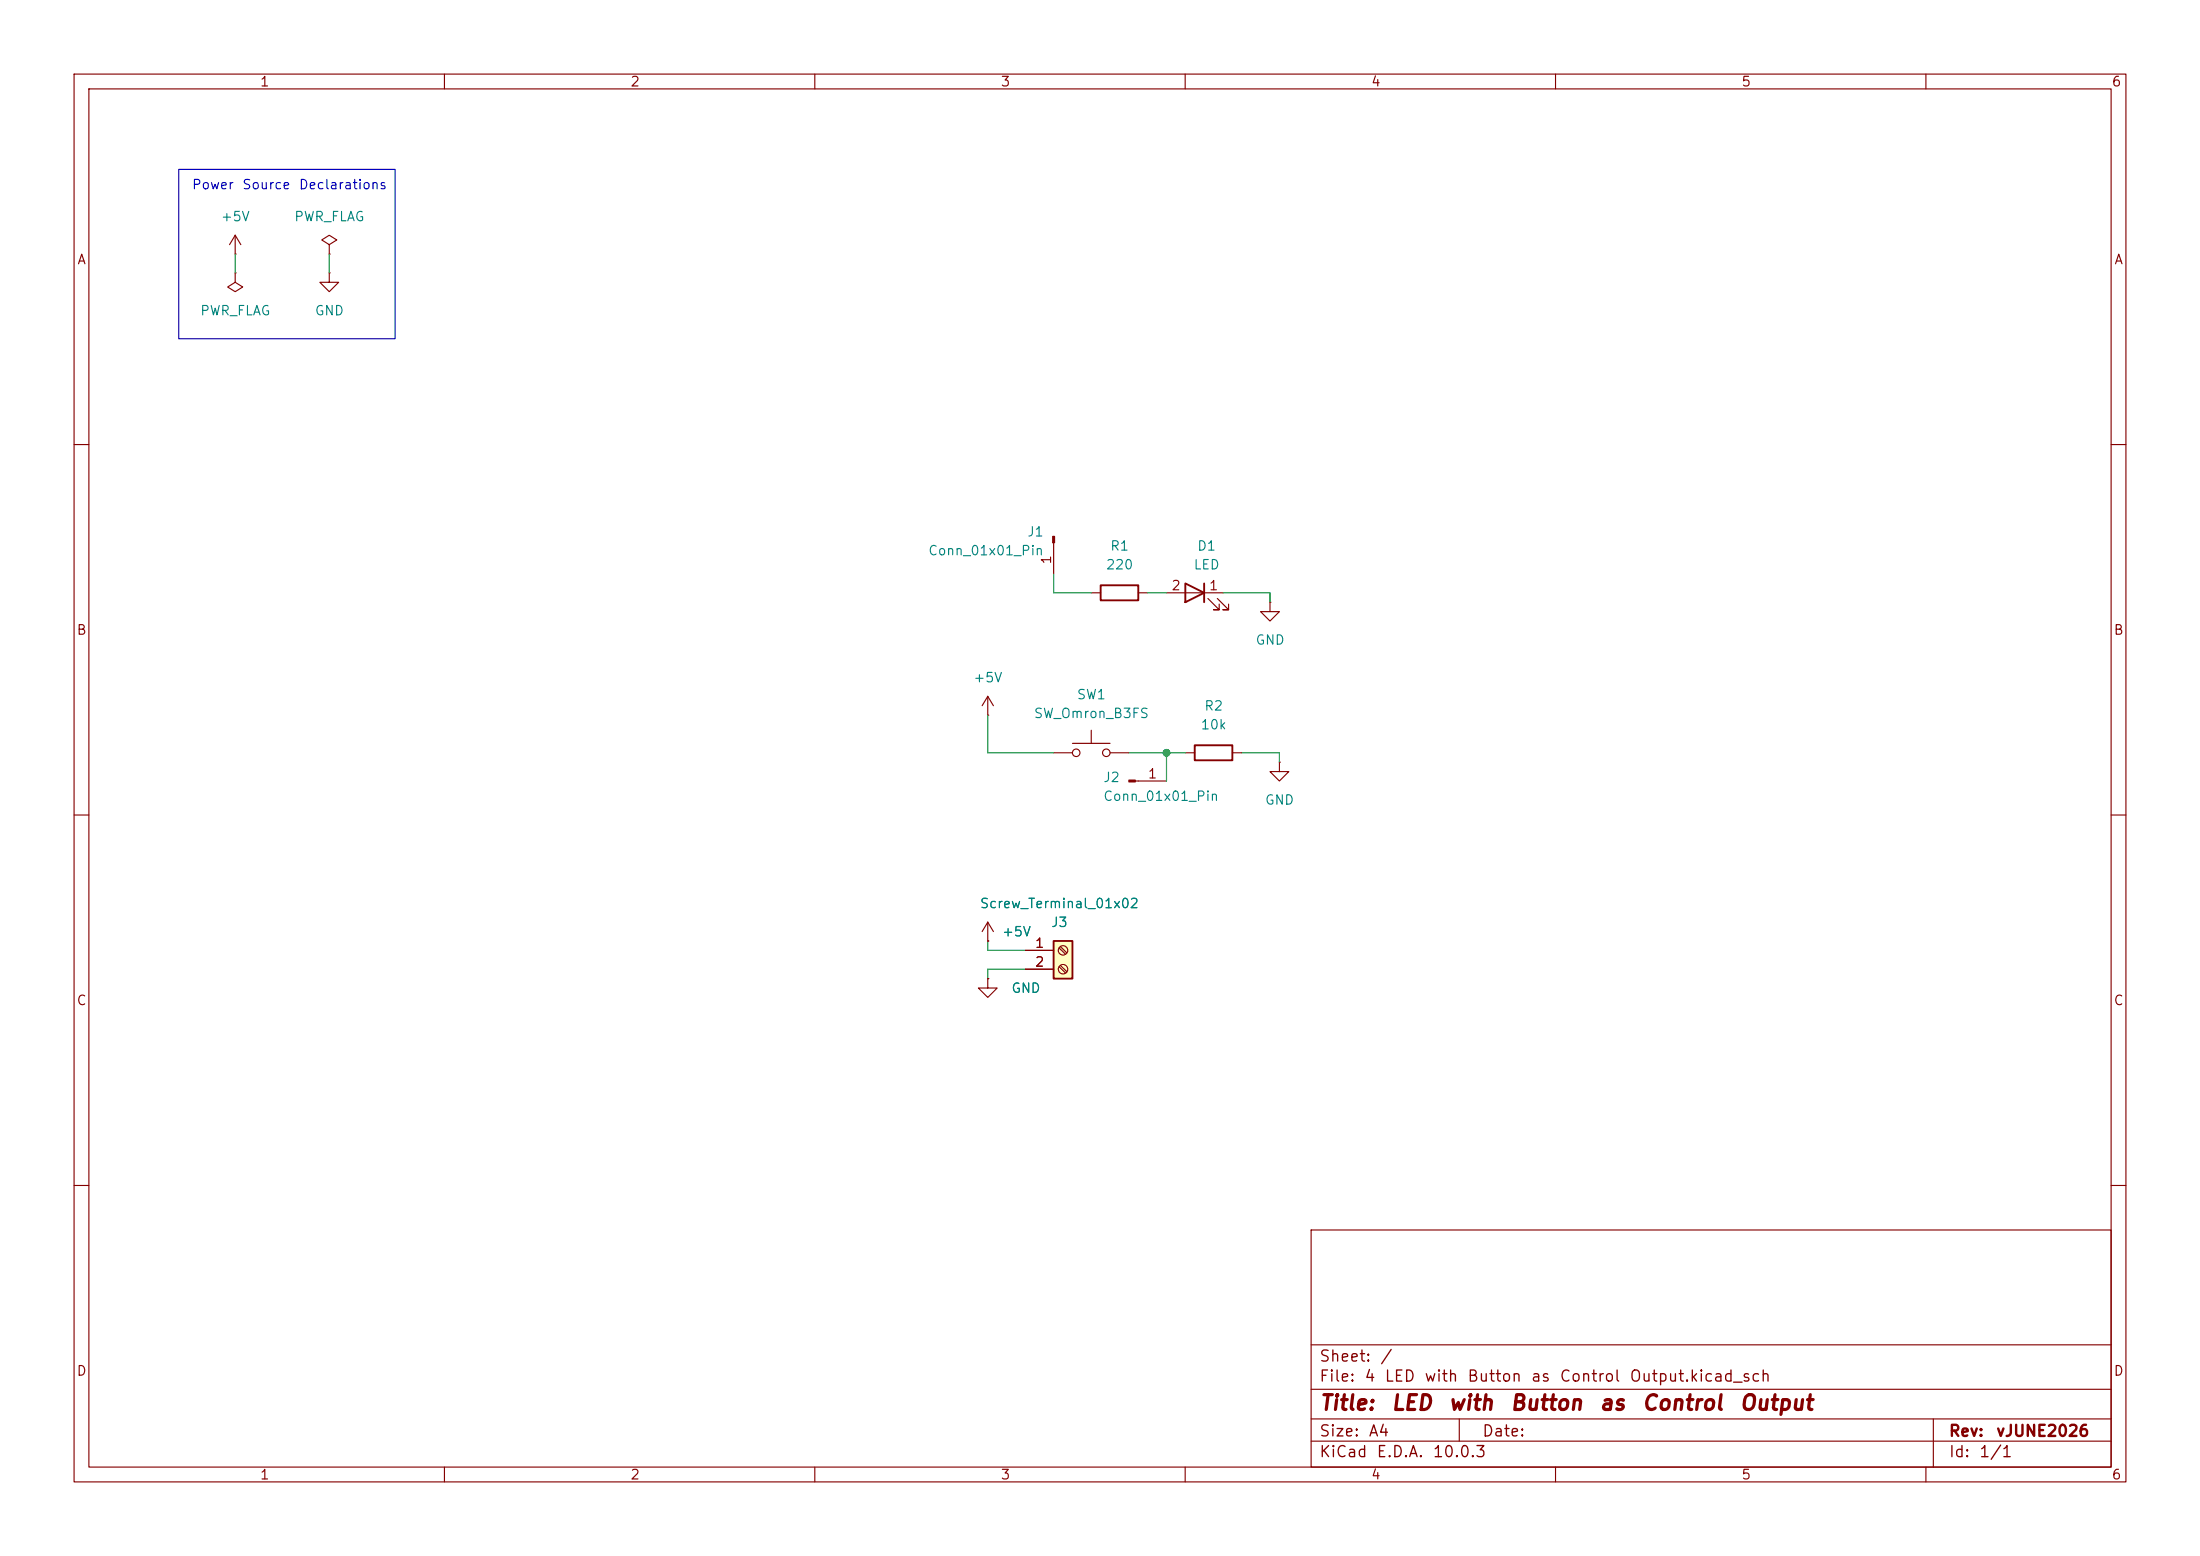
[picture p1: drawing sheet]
(kicad_sch
 (version 20260306)
 (generator "eeschema")
 (generator_version "10.0")
 (paper "A4")
 (title_block
  (title "LED with Button as Control Output")
  (rev "vJUNE2026"))
 (lib_symbols
  (symbol "Connector:Conn_01x01_Pin"
   (pin_names
    (offset 1.016) (hide yes)) (exclude_from_sim no) (in_bom yes) (on_board yes)
   (in_pos_files yes)
   (duplicate_pin_numbers_are_jumpers no)
   (property "Reference" "J" (at 0 2.54 0) (show_name no) (do_not_autoplace no) (effects (font (size 1.27 1.27))))
   (property "Value" "Conn_01x01_Pin" (at 0 -2.54 0) (show_name no) (do_not_autoplace no) (effects (font (size 1.27 1.27))))
   (property "Footprint" "" (at 0 0 0) (show_name no) (do_not_autoplace no) (hide yes) (effects (font (size 1.27 1.27))))
   (property "Datasheet" "" (at 0 0 0) (show_name no) (do_not_autoplace no) (hide yes) (effects (font (size 1.27 1.27))))
   (property "Description" "Generic connector, single row, 01x01, script generated" (at 0 0 0) (show_name no) (do_not_autoplace no) (hide yes) (effects (font (size 1.27 1.27))))
   (property "ki_locked" "" (at 0 0 0) (show_name no) (do_not_autoplace no) (effects (font (size 1.27 1.27))))
   (symbol "Conn_01x01_Pin_1_1"
    (rectangle (start 0.8636 0.127) (end 0 -0.127) (stroke (width 0.1524) (type default)) (fill (type outline)))
    (polyline (pts (xy 1.27 0) (xy 0.8636 0)) (stroke (width 0.1524) (type default)) (fill (type none)))
    (pin passive line (at 5.08 0 180) (length 3.81) (name "Pin_1" (effects (font (size 1.27 1.27)))) (number "1" (effects (font (size 1.27 1.27))))))
   (embedded_fonts no))
  (symbol "Connector:Screw_Terminal_01x02"
   (pin_names
    (offset 1.016) (hide yes)) (exclude_from_sim no) (in_bom yes) (on_board yes)
   (in_pos_files yes)
   (duplicate_pin_numbers_are_jumpers no)
   (property "Reference" "J" (at 0 2.54 0) (show_name no) (do_not_autoplace no) (effects (font (size 1.27 1.27))))
   (property "Value" "Screw_Terminal_01x02" (at 0 -5.08 0) (show_name no) (do_not_autoplace no) (effects (font (size 1.27 1.27))))
   (property "Footprint" "" (at 0 0 0) (show_name no) (do_not_autoplace no) (hide yes) (effects (font (size 1.27 1.27))))
   (property "Datasheet" "" (at 0 0 0) (show_name no) (do_not_autoplace no) (hide yes) (effects (font (size 1.27 1.27))))
   (property "Description" "Generic screw terminal, single row, 01x02, script generated (kicad-library-utils/schlib/autogen/connector/)" (at 0 0 0) (show_name no) (do_not_autoplace no) (hide yes) (effects (font (size 1.27 1.27))))
   (symbol "Screw_Terminal_01x02_1_1"
    (rectangle (start -1.27 1.27) (end 1.27 -3.81) (stroke (width 0.254) (type default)) (fill (type background)))
    (polyline (pts (xy -0.5334 0.3302) (xy 0.3302 -0.508)) (stroke (width 0.1524) (type default)) (fill (type none)))
    (polyline (pts (xy -0.5334 -2.2098) (xy 0.3302 -3.048)) (stroke (width 0.1524) (type default)) (fill (type none)))
    (polyline (pts (xy -0.3556 0.508) (xy 0.508 -0.3302)) (stroke (width 0.1524) (type default)) (fill (type none)))
    (polyline (pts (xy -0.3556 -2.032) (xy 0.508 -2.8702)) (stroke (width 0.1524) (type default)) (fill (type none)))
    (circle (center 0 0) (radius 0.635) (stroke (width 0.1524) (type default)) (fill (type none)))
    (circle (center 0 -2.54) (radius 0.635) (stroke (width 0.1524) (type default)) (fill (type none)))
    (pin passive line (at -5.08 0 0) (length 3.81) (name "Pin_1" (effects (font (size 1.27 1.27)))) (number "1" (effects (font (size 1.27 1.27)))))
    (pin passive line (at -5.08 -2.54 0) (length 3.81) (name "Pin_2" (effects (font (size 1.27 1.27)))) (number "2" (effects (font (size 1.27 1.27))))))
   (embedded_fonts no))
  (symbol "Device:LED"
   (pin_names
    (offset 1.016) (hide yes)) (exclude_from_sim no) (in_bom yes) (on_board yes)
   (in_pos_files yes)
   (duplicate_pin_numbers_are_jumpers no)
   (property "Reference" "D" (at 0 2.54 0) (show_name no) (do_not_autoplace no) (effects (font (size 1.27 1.27))))
   (property "Value" "LED" (at 0 -2.54 0) (show_name no) (do_not_autoplace no) (effects (font (size 1.27 1.27))))
   (property "Footprint" "" (at 0 0 0) (show_name no) (do_not_autoplace no) (hide yes) (effects (font (size 1.27 1.27))))
   (property "Datasheet" "" (at 0 0 0) (show_name no) (do_not_autoplace no) (hide yes) (effects (font (size 1.27 1.27))))
   (property "Description" "Light emitting diode" (at 0 0 0) (show_name no) (do_not_autoplace no) (hide yes) (effects (font (size 1.27 1.27))))
   (property "Sim.Pins" "1=K 2=A" (at 0 0 0) (show_name no) (do_not_autoplace no) (hide yes) (effects (font (size 1.27 1.27))))
   (symbol "LED_0_1"
    (polyline (pts (xy -3.048 -0.762) (xy -4.572 -2.286) (xy -3.81 -2.286) (xy -4.572 -2.286) (xy -4.572 -1.524)) (stroke (width 0) (type default)) (fill (type none)))
    (polyline (pts (xy -1.778 -0.762) (xy -3.302 -2.286) (xy -2.54 -2.286) (xy -3.302 -2.286) (xy -3.302 -1.524)) (stroke (width 0) (type default)) (fill (type none)))
    (polyline (pts (xy -1.27 0) (xy 1.27 0)) (stroke (width 0) (type default)) (fill (type none)))
    (polyline (pts (xy -1.27 -1.27) (xy -1.27 1.27)) (stroke (width 0.254) (type default)) (fill (type none)))
    (polyline (pts (xy 1.27 -1.27) (xy 1.27 1.27) (xy -1.27 0) (xy 1.27 -1.27)) (stroke (width 0.254) (type default)) (fill (type none))))
   (symbol "LED_1_1"
    (pin passive line (at -3.81 0 0) (length 2.54) (name "K" (effects (font (size 1.27 1.27)))) (number "1" (effects (font (size 1.27 1.27)))))
    (pin passive line (at 3.81 0 180) (length 2.54) (name "A" (effects (font (size 1.27 1.27)))) (number "2" (effects (font (size 1.27 1.27))))))
   (embedded_fonts no))
  (symbol "Device:R"
   (pin_numbers (hide yes))
   (pin_names
    (offset 0)) (exclude_from_sim no) (in_bom yes) (on_board yes)
   (in_pos_files yes)
   (duplicate_pin_numbers_are_jumpers no)
   (property "Reference" "R" (at 2.032 0 90) (show_name no) (do_not_autoplace no) (effects (font (size 1.27 1.27))))
   (property "Value" "R" (at 0 0 90) (show_name no) (do_not_autoplace no) (effects (font (size 1.27 1.27))))
   (property "Footprint" "" (at -1.778 0 90) (show_name no) (do_not_autoplace no) (hide yes) (effects (font (size 1.27 1.27))))
   (property "Datasheet" "" (at 0 0 0) (show_name no) (do_not_autoplace no) (hide yes) (effects (font (size 1.27 1.27))))
   (property "Description" "Resistor" (at 0 0 0) (show_name no) (do_not_autoplace no) (hide yes) (effects (font (size 1.27 1.27))))
   (symbol "R_0_1"
    (rectangle (start -1.016 -2.54) (end 1.016 2.54) (stroke (width 0.254) (type default)) (fill (type none))))
   (symbol "R_1_1"
    (pin passive line (at 0 3.81 270) (length 1.27) (name "" (effects (font (size 1.27 1.27)))) (number "1" (effects (font (size 1.27 1.27)))))
    (pin passive line (at 0 -3.81 90) (length 1.27) (name "" (effects (font (size 1.27 1.27)))) (number "2" (effects (font (size 1.27 1.27))))))
   (embedded_fonts no))
  (symbol "Switch:SW_Omron_B3FS"
   (pin_numbers (hide yes))
   (pin_names
    (offset 1.016) (hide yes)) (exclude_from_sim no) (in_bom yes) (on_board yes)
   (in_pos_files yes)
   (duplicate_pin_numbers_are_jumpers no)
   (property "Reference" "SW" (at 1.27 2.54 0) (show_name no) (do_not_autoplace no) (effects (font (size 1.27 1.27)) (justify left)))
   (property "Value" "SW_Omron_B3FS" (at 0 -1.524 0) (show_name no) (do_not_autoplace no) (effects (font (size 1.27 1.27))))
   (property "Footprint" "" (at 0 5.08 0) (show_name no) (do_not_autoplace no) (hide yes) (effects (font (size 1.27 1.27))))
   (property "Datasheet" "https://omronfs.omron.com/en_US/ecb/products/pdf/en-b3fs.pdf" (at 0 5.08 0) (show_name no) (do_not_autoplace no) (hide yes) (effects (font (size 1.27 1.27))))
   (property "Description" "Omron B3FS 6x6mm single pole normally-open tactile switch" (at 0 0 0) (show_name no) (do_not_autoplace no) (hide yes) (effects (font (size 1.27 1.27))))
   (symbol "SW_Omron_B3FS_0_1"
    (circle (center -2.032 0) (radius 0.508) (stroke (width 0) (type default)) (fill (type none)))
    (polyline (pts (xy 0 1.27) (xy 0 3.048)) (stroke (width 0) (type default)) (fill (type none)))
    (circle (center 2.032 0) (radius 0.508) (stroke (width 0) (type default)) (fill (type none)))
    (polyline (pts (xy 2.54 1.27) (xy -2.54 1.27)) (stroke (width 0) (type default)) (fill (type none)))
    (pin passive line (at -5.08 0 0) (length 2.54) (name "1" (effects (font (size 1.27 1.27)))) (number "1" (effects (font (size 1.27 1.27)))))
    (pin passive line (at 5.08 0 180) (length 2.54) (name "2" (effects (font (size 1.27 1.27)))) (number "2" (effects (font (size 1.27 1.27))))))
   (embedded_fonts no))
  (symbol "power:+5V"
   (power global)
   (pin_numbers (hide yes))
   (pin_names
    (offset 0) (hide yes)) (exclude_from_sim no) (in_bom yes) (on_board yes)
   (in_pos_files yes)
   (duplicate_pin_numbers_are_jumpers no)
   (property "Reference" "#PWR" (at 0 -3.81 0) (show_name no) (do_not_autoplace no) (hide yes) (effects (font (size 1.27 1.27))))
   (property "Value" "+5V" (at 0 3.556 0) (show_name no) (do_not_autoplace no) (effects (font (size 1.27 1.27))))
   (property "Footprint" "" (at 0 0 0) (show_name no) (do_not_autoplace no) (hide yes) (effects (font (size 1.27 1.27))))
   (property "Datasheet" "" (at 0 0 0) (show_name no) (do_not_autoplace no) (hide yes) (effects (font (size 1.27 1.27))))
   (property "Description" "Power symbol creates a global label with name \"+5V\"" (at 0 0 0) (show_name no) (do_not_autoplace no) (hide yes) (effects (font (size 1.27 1.27))))
   (symbol "+5V_0_1"
    (polyline (pts (xy -0.762 1.27) (xy 0 2.54)) (stroke (width 0) (type default)) (fill (type none)))
    (polyline (pts (xy 0 2.54) (xy 0.762 1.27)) (stroke (width 0) (type default)) (fill (type none)))
    (polyline (pts (xy 0 0) (xy 0 2.54)) (stroke (width 0) (type default)) (fill (type none))))
   (symbol "+5V_1_1"
    (pin power_in line (at 0 0 90) (length 0) (name "" (effects (font (size 1.27 1.27)))) (number "1" (effects (font (size 1.27 1.27))))))
   (embedded_fonts no))
  (symbol "power:GND"
   (power global)
   (pin_numbers (hide yes))
   (pin_names
    (offset 0) (hide yes)) (exclude_from_sim no) (in_bom yes) (on_board yes)
   (in_pos_files yes)
   (duplicate_pin_numbers_are_jumpers no)
   (property "Reference" "#PWR" (at 0 -6.35 0) (show_name no) (do_not_autoplace no) (hide yes) (effects (font (size 1.27 1.27))))
   (property "Value" "GND" (at 0 -3.81 0) (show_name no) (do_not_autoplace no) (effects (font (size 1.27 1.27))))
   (property "Footprint" "" (at 0 0 0) (show_name no) (do_not_autoplace no) (hide yes) (effects (font (size 1.27 1.27))))
   (property "Datasheet" "" (at 0 0 0) (show_name no) (do_not_autoplace no) (hide yes) (effects (font (size 1.27 1.27))))
   (property "Description" "Power symbol creates a global label with name \"GND\" , ground" (at 0 0 0) (show_name no) (do_not_autoplace no) (hide yes) (effects (font (size 1.27 1.27))))
   (symbol "GND_0_1"
    (polyline (pts (xy 0 0) (xy 0 -1.27) (xy 1.27 -1.27) (xy 0 -2.54) (xy -1.27 -1.27) (xy 0 -1.27)) (stroke (width 0) (type default)) (fill (type none))))
   (symbol "GND_1_1"
    (pin power_in line (at 0 0 270) (length 0) (name "" (effects (font (size 1.27 1.27)))) (number "1" (effects (font (size 1.27 1.27))))))
   (embedded_fonts no))
  (symbol "power:PWR_FLAG"
   (power global)
   (pin_numbers (hide yes))
   (pin_names
    (offset 0) (hide yes)) (exclude_from_sim no) (in_bom yes) (on_board yes)
   (in_pos_files yes)
   (duplicate_pin_numbers_are_jumpers no)
   (property "Reference" "#FLG" (at 0 1.905 0) (show_name no) (do_not_autoplace no) (hide yes) (effects (font (size 1.27 1.27))))
   (property "Value" "PWR_FLAG" (at 0 3.81 0) (show_name no) (do_not_autoplace no) (effects (font (size 1.27 1.27))))
   (property "Footprint" "" (at 0 0 0) (show_name no) (do_not_autoplace no) (hide yes) (effects (font (size 1.27 1.27))))
   (property "Datasheet" "" (at 0 0 0) (show_name no) (do_not_autoplace no) (hide yes) (effects (font (size 1.27 1.27))))
   (property "Description" "Special symbol for telling ERC where power comes from" (at 0 0 0) (show_name no) (do_not_autoplace no) (hide yes) (effects (font (size 1.27 1.27))))
   (symbol "PWR_FLAG_0_0"
    (pin power_out line (at 0 0 90) (length 0) (name "" (effects (font (size 1.27 1.27)))) (number "1" (effects (font (size 1.27 1.27))))))
   (symbol "PWR_FLAG_0_1"
    (polyline (pts (xy 0 0) (xy 0 1.27) (xy -1.016 1.905) (xy 0 2.54) (xy 1.016 1.905) (xy 0 1.27)) (stroke (width 0) (type default)) (fill (type none))))
   (embedded_fonts no)))
 (rectangle
  (start 24.13 22.86)
  (end 53.34 45.72)
  (stroke (width 0) (type default))
  (fill (type none)))
 (text "Power Source Declarations"
  (exclude_from_sim no)
  (at 38.862 25.146 0)
  (effects (font (size 1.27 1.27))))
 (junction
  (at 157.48 101.6)
  (diameter 0)
  (color 0 0 0 0))
 (wire
  (pts (xy 157.48 101.6) (xy 160.02 101.6))
  (stroke (width 0) (type default)))
 (wire
  (pts (xy 44.45 34.29) (xy 44.45 36.83))
  (stroke (width 0) (type default)))
 (wire
  (pts (xy 133.35 130.81) (xy 133.35 132.08))
  (stroke (width 0) (type default)))
 (wire
  (pts (xy 157.48 105.41) (xy 157.48 101.6))
  (stroke (width 0) (type default)))
 (wire
  (pts (xy 154.94 80.01) (xy 157.48 80.01))
  (stroke (width 0) (type default)))
 (wire
  (pts (xy 167.64 101.6) (xy 172.72 101.6))
  (stroke (width 0) (type default)))
 (wire
  (pts (xy 172.72 101.6) (xy 172.72 102.87))
  (stroke (width 0) (type default)))
 (wire
  (pts (xy 165.1 80.01) (xy 171.45 80.01))
  (stroke (width 0) (type default)))
 (wire
  (pts (xy 142.24 77.47) (xy 142.24 80.01))
  (stroke (width 0) (type default)))
 (wire
  (pts (xy 133.35 96.52) (xy 133.35 101.6))
  (stroke (width 0) (type default)))
 (wire
  (pts (xy 171.45 80.01) (xy 171.45 81.28))
  (stroke (width 0) (type default)))
 (wire
  (pts (xy 133.35 101.6) (xy 142.24 101.6))
  (stroke (width 0) (type default)))
 (wire
  (pts (xy 31.75 34.29) (xy 31.75 36.83))
  (stroke (width 0) (type default)))
 (wire
  (pts (xy 138.43 128.27) (xy 133.35 128.27))
  (stroke (width 0) (type default)))
 (wire
  (pts (xy 138.43 130.81) (xy 133.35 130.81))
  (stroke (width 0) (type default)))
 (wire
  (pts (xy 133.35 128.27) (xy 133.35 127))
  (stroke (width 0) (type default)))
 (wire
  (pts (xy 152.4 101.6) (xy 157.48 101.6))
  (stroke (width 0) (type default)))
 (wire
  (pts (xy 142.24 80.01) (xy 147.32 80.01))
  (stroke (width 0) (type default)))
 (symbol
  (lib_id "Device:LED")
  (at 161.29 80.01 0)
  (mirror y)
  (unit 1)
  (body_style 1)
  (exclude_from_sim no)
  (in_bom yes)
  (on_board yes)
  (in_pos_files yes)
  (dnp no)
  (property "Reference" "D1" (at 162.8775 73.66 0) (show_name no) (do_not_autoplace no) (effects (font (size 1.27 1.27))))
  (property "Value" "LED" (at 162.8775 76.2 0) (show_name no) (do_not_autoplace no) (effects (font (size 1.27 1.27))))
  (property "Footprint" "LED_THT:LED_D5.0mm" (at 161.29 80.01 0) (hide yes) (show_name no) (do_not_autoplace no) (effects (font (size 1.27 1.27))))
  (property "Datasheet" "" (at 161.29 80.01 0) (hide yes) (show_name no) (do_not_autoplace no) (effects (font (size 1.27 1.27))))
  (property "Description" "Light emitting diode" (at 161.29 80.01 0) (hide yes) (show_name no) (do_not_autoplace no) (effects (font (size 1.27 1.27))))
  (property "Sim.Pins" "1=K 2=A" (at 161.29 80.01 0) (hide yes) (show_name no) (do_not_autoplace no) (effects (font (size 1.27 1.27))))
  (property "Parts" "5mm LED" (at 161.29 80.01 0) (hide yes) (show_name no) (do_not_autoplace no) (effects (font (size 1.27 1.27))))
  (pin "2")
  (pin "1"))
 (symbol
  (lib_id "Switch:SW_Omron_B3FS")
  (at 147.32 101.6 0)
  (unit 1)
  (body_style 1)
  (exclude_from_sim no)
  (in_bom yes)
  (on_board yes)
  (in_pos_files yes)
  (dnp no)
  (property "Reference" "SW1" (at 147.32 93.726 0) (show_name no) (do_not_autoplace no) (effects (font (size 1.27 1.27))))
  (property "Value" "SW_Omron_B3FS" (at 147.32 96.266 0) (show_name no) (do_not_autoplace no) (effects (font (size 1.27 1.27))))
  (property "Footprint" "Button_Switch_THT:SW_PUSH_6mm" (at 147.32 96.52 0) (hide yes) (show_name no) (do_not_autoplace no) (effects (font (size 1.27 1.27))))
  (property "Datasheet" "https://omronfs.omron.com/en_US/ecb/products/pdf/en-b3fs.pdf" (at 147.32 96.52 0) (hide yes) (show_name no) (do_not_autoplace no) (effects (font (size 1.27 1.27))))
  (property "Description" "Omron B3FS 6x6mm single pole normally-open tactile switch" (at 147.32 101.6 0) (hide yes) (show_name no) (do_not_autoplace no) (effects (font (size 1.27 1.27))))
  (property "Parts" "6x6x5mm tactile switch" (at 147.32 101.6 0) (hide yes) (show_name no) (do_not_autoplace no) (effects (font (size 1.27 1.27))))
  (pin "1")
  (pin "2"))
 (symbol
  (lib_id "power:+5V")
  (at 133.35 96.52 0)
  (unit 1)
  (body_style 1)
  (exclude_from_sim no)
  (in_bom yes)
  (on_board yes)
  (in_pos_files yes)
  (dnp no)
  (fields_autoplaced yes)
  (property "Reference" "#PWR02" (at 133.35 100.33 0) (hide yes) (show_name no) (do_not_autoplace no) (effects (font (size 1.27 1.27))))
  (property "Value" "+5V" (at 133.35 91.44 0) (show_name no) (do_not_autoplace no) (effects (font (size 1.27 1.27))))
  (property "Footprint" "" (at 133.35 96.52 0) (hide yes) (show_name no) (do_not_autoplace no) (effects (font (size 1.27 1.27))))
  (property "Datasheet" "" (at 133.35 96.52 0) (hide yes) (show_name no) (do_not_autoplace no) (effects (font (size 1.27 1.27))))
  (property "Description" "Power symbol creates a global label with name \"+5V\"" (at 133.35 96.52 0) (hide yes) (show_name no) (do_not_autoplace no) (effects (font (size 1.27 1.27))))
  (pin "1"))
 (symbol
  (lib_id "Connector:Conn_01x01_Pin")
  (at 142.24 72.39 90)
  (mirror x)
  (unit 1)
  (body_style 1)
  (exclude_from_sim no)
  (in_bom yes)
  (on_board yes)
  (in_pos_files yes)
  (dnp no)
  (property "Reference" "J1" (at 140.97 71.7549 90) (show_name no) (do_not_autoplace no) (effects (font (size 1.27 1.27)) (justify left)))
  (property "Value" "Conn_01x01_Pin" (at 140.97 74.2949 90) (show_name no) (do_not_autoplace no) (effects (font (size 1.27 1.27)) (justify left)))
  (property "Footprint" "Connector_PinHeader_2.54mm:PinHeader_1x01_P2.54mm_Vertical" (at 142.24 72.39 0) (hide yes) (show_name no) (do_not_autoplace no) (effects (font (size 1.27 1.27))))
  (property "Datasheet" "" (at 142.24 72.39 0) (hide yes) (show_name no) (do_not_autoplace no) (effects (font (size 1.27 1.27))))
  (property "Description" "Generic connector, single row, 01x01, script generated" (at 142.24 72.39 0) (hide yes) (show_name no) (do_not_autoplace no) (effects (font (size 1.27 1.27))))
  (property "Parts" "2.54mm pin header" (at 142.24 72.39 90) (hide yes) (show_name no) (do_not_autoplace no) (effects (font (size 1.27 1.27))))
  (pin "1"))
 (symbol
  (lib_id "power:+5V")
  (at 133.35 127 0)
  (unit 1)
  (body_style 1)
  (exclude_from_sim no)
  (in_bom yes)
  (on_board yes)
  (in_pos_files yes)
  (dnp no)
  (fields_autoplaced yes)
  (property "Reference" "#PWR07" (at 133.35 130.81 0) (hide yes) (show_name no) (do_not_autoplace no) (effects (font (size 1.27 1.27))))
  (property "Value" "+5V" (at 135.1668 125.7299 0) (show_name no) (do_not_autoplace no) (effects (font (size 1.27 1.27)) (justify left)))
  (property "Footprint" "" (at 133.35 127 0) (hide yes) (show_name no) (do_not_autoplace no) (effects (font (size 1.27 1.27))))
  (property "Datasheet" "" (at 133.35 127 0) (hide yes) (show_name no) (do_not_autoplace no) (effects (font (size 1.27 1.27))))
  (property "Description" "Power symbol creates a global label with name \"+5V\"" (at 133.35 127 0) (hide yes) (show_name no) (do_not_autoplace no) (effects (font (size 1.27 1.27))))
  (pin "1"))
 (symbol
  (lib_id "power:GND")
  (at 44.45 36.83 0)
  (unit 1)
  (body_style 1)
  (exclude_from_sim no)
  (in_bom yes)
  (on_board yes)
  (in_pos_files yes)
  (dnp no)
  (fields_autoplaced yes)
  (property "Reference" "#PWR06" (at 44.45 43.18 0) (hide yes) (show_name no) (do_not_autoplace no) (effects (font (size 1.27 1.27))))
  (property "Value" "GND" (at 44.45 41.91 0) (show_name no) (do_not_autoplace no) (effects (font (size 1.27 1.27))))
  (property "Footprint" "" (at 44.45 36.83 0) (hide yes) (show_name no) (do_not_autoplace no) (effects (font (size 1.27 1.27))))
  (property "Datasheet" "" (at 44.45 36.83 0) (hide yes) (show_name no) (do_not_autoplace no) (effects (font (size 1.27 1.27))))
  (property "Description" "Power symbol creates a global label with name \"GND\" , ground" (at 44.45 36.83 0) (hide yes) (show_name no) (do_not_autoplace no) (effects (font (size 1.27 1.27))))
  (pin "1"))
 (symbol
  (lib_id "power:GND")
  (at 172.72 102.87 0)
  (unit 1)
  (body_style 1)
  (exclude_from_sim no)
  (in_bom yes)
  (on_board yes)
  (in_pos_files yes)
  (dnp no)
  (fields_autoplaced yes)
  (property "Reference" "#PWR03" (at 172.72 109.22 0) (hide yes) (show_name no) (do_not_autoplace no) (effects (font (size 1.27 1.27))))
  (property "Value" "GND" (at 172.72 107.95 0) (show_name no) (do_not_autoplace no) (effects (font (size 1.27 1.27))))
  (property "Footprint" "" (at 172.72 102.87 0) (hide yes) (show_name no) (do_not_autoplace no) (effects (font (size 1.27 1.27))))
  (property "Datasheet" "" (at 172.72 102.87 0) (hide yes) (show_name no) (do_not_autoplace no) (effects (font (size 1.27 1.27))))
  (property "Description" "Power symbol creates a global label with name \"GND\" , ground" (at 172.72 102.87 0) (hide yes) (show_name no) (do_not_autoplace no) (effects (font (size 1.27 1.27))))
  (pin "1"))
 (symbol
  (lib_id "power:GND")
  (at 133.35 132.08 0)
  (unit 1)
  (body_style 1)
  (exclude_from_sim no)
  (in_bom yes)
  (on_board yes)
  (in_pos_files yes)
  (dnp no)
  (fields_autoplaced yes)
  (property "Reference" "#PWR04" (at 133.35 138.43 0) (hide yes) (show_name no) (do_not_autoplace no) (effects (font (size 1.27 1.27))))
  (property "Value" "GND" (at 136.4368 133.3499 0) (show_name no) (do_not_autoplace no) (effects (font (size 1.27 1.27)) (justify left)))
  (property "Footprint" "" (at 133.35 132.08 0) (hide yes) (show_name no) (do_not_autoplace no) (effects (font (size 1.27 1.27))))
  (property "Datasheet" "" (at 133.35 132.08 0) (hide yes) (show_name no) (do_not_autoplace no) (effects (font (size 1.27 1.27))))
  (property "Description" "Power symbol creates a global label with name \"GND\" , ground" (at 133.35 132.08 0) (hide yes) (show_name no) (do_not_autoplace no) (effects (font (size 1.27 1.27))))
  (pin "1"))
 (symbol
  (lib_id "power:+5V")
  (at 31.75 34.29 0)
  (unit 1)
  (body_style 1)
  (exclude_from_sim no)
  (in_bom yes)
  (on_board yes)
  (in_pos_files yes)
  (dnp no)
  (fields_autoplaced yes)
  (property "Reference" "#PWR05" (at 31.75 38.1 0) (hide yes) (show_name no) (do_not_autoplace no) (effects (font (size 1.27 1.27))))
  (property "Value" "+5V" (at 31.75 29.21 0) (show_name no) (do_not_autoplace no) (effects (font (size 1.27 1.27))))
  (property "Footprint" "" (at 31.75 34.29 0) (hide yes) (show_name no) (do_not_autoplace no) (effects (font (size 1.27 1.27))))
  (property "Datasheet" "" (at 31.75 34.29 0) (hide yes) (show_name no) (do_not_autoplace no) (effects (font (size 1.27 1.27))))
  (property "Description" "Power symbol creates a global label with name \"+5V\"" (at 31.75 34.29 0) (hide yes) (show_name no) (do_not_autoplace no) (effects (font (size 1.27 1.27))))
  (pin "1"))
 (symbol
  (lib_id "power:PWR_FLAG")
  (at 44.45 34.29 0)
  (unit 1)
  (body_style 1)
  (exclude_from_sim no)
  (in_bom yes)
  (on_board yes)
  (in_pos_files yes)
  (dnp no)
  (fields_autoplaced yes)
  (property "Reference" "#FLG01" (at 44.45 32.385 0) (hide yes) (show_name no) (do_not_autoplace no) (effects (font (size 1.27 1.27))))
  (property "Value" "PWR_FLAG" (at 44.45 29.21 0) (show_name no) (do_not_autoplace no) (effects (font (size 1.27 1.27))))
  (property "Footprint" "" (at 44.45 34.29 0) (hide yes) (show_name no) (do_not_autoplace no) (effects (font (size 1.27 1.27))))
  (property "Datasheet" "" (at 44.45 34.29 0) (hide yes) (show_name no) (do_not_autoplace no) (effects (font (size 1.27 1.27))))
  (property "Description" "Special symbol for telling ERC where power comes from" (at 44.45 34.29 0) (hide yes) (show_name no) (do_not_autoplace no) (effects (font (size 1.27 1.27))))
  (pin "1"))
 (symbol
  (lib_id "Device:R")
  (at 151.13 80.01 90)
  (unit 1)
  (body_style 1)
  (exclude_from_sim no)
  (in_bom yes)
  (on_board yes)
  (in_pos_files yes)
  (dnp no)
  (fields_autoplaced yes)
  (property "Reference" "R1" (at 151.13 73.66 90) (show_name no) (do_not_autoplace no) (effects (font (size 1.27 1.27))))
  (property "Value" "220" (at 151.13 76.2 90) (show_name no) (do_not_autoplace no) (effects (font (size 1.27 1.27))))
  (property "Footprint" "Resistor_SMD:R_1206_3216Metric_Pad1.30x1.75mm_HandSolder" (at 151.13 81.788 90) (hide yes) (show_name no) (do_not_autoplace no) (effects (font (size 1.27 1.27))))
  (property "Datasheet" "" (at 151.13 80.01 0) (hide yes) (show_name no) (do_not_autoplace no) (effects (font (size 1.27 1.27))))
  (property "Description" "Resistor" (at 151.13 80.01 0) (hide yes) (show_name no) (do_not_autoplace no) (effects (font (size 1.27 1.27))))
  (property "Parts" "1206 SMD resistor 220 ohm" (at 151.13 80.01 90) (hide yes) (show_name no) (do_not_autoplace no) (effects (font (size 1.27 1.27))))
  (pin "1")
  (pin "2"))
 (symbol
  (lib_id "Connector:Conn_01x01_Pin")
  (at 152.4 105.41 0)
  (mirror x)
  (unit 1)
  (body_style 1)
  (exclude_from_sim no)
  (in_bom yes)
  (on_board yes)
  (in_pos_files yes)
  (dnp no)
  (property "Reference" "J2" (at 148.844 104.902 0) (show_name no) (do_not_autoplace no) (effects (font (size 1.27 1.27)) (justify left)))
  (property "Value" "Conn_01x01_Pin" (at 148.844 107.442 0) (show_name no) (do_not_autoplace no) (effects (font (size 1.27 1.27)) (justify left)))
  (property "Footprint" "Connector_PinHeader_2.54mm:PinHeader_1x01_P2.54mm_Vertical" (at 152.4 105.41 0) (hide yes) (show_name no) (do_not_autoplace no) (effects (font (size 1.27 1.27))))
  (property "Datasheet" "" (at 152.4 105.41 0) (hide yes) (show_name no) (do_not_autoplace no) (effects (font (size 1.27 1.27))))
  (property "Description" "Generic connector, single row, 01x01, script generated" (at 152.4 105.41 0) (hide yes) (show_name no) (do_not_autoplace no) (effects (font (size 1.27 1.27))))
  (property "Parts" "2.54mm pin header" (at 152.4 105.41 0) (hide yes) (show_name no) (do_not_autoplace no) (effects (font (size 1.27 1.27))))
  (pin "1"))
 (symbol
  (lib_id "power:GND")
  (at 171.45 81.28 0)
  (unit 1)
  (body_style 1)
  (exclude_from_sim no)
  (in_bom yes)
  (on_board yes)
  (in_pos_files yes)
  (dnp no)
  (fields_autoplaced yes)
  (property "Reference" "#PWR01" (at 171.45 87.63 0) (hide yes) (show_name no) (do_not_autoplace no) (effects (font (size 1.27 1.27))))
  (property "Value" "GND" (at 171.45 86.36 0) (show_name no) (do_not_autoplace no) (effects (font (size 1.27 1.27))))
  (property "Footprint" "" (at 171.45 81.28 0) (hide yes) (show_name no) (do_not_autoplace no) (effects (font (size 1.27 1.27))))
  (property "Datasheet" "" (at 171.45 81.28 0) (hide yes) (show_name no) (do_not_autoplace no) (effects (font (size 1.27 1.27))))
  (property "Description" "Power symbol creates a global label with name \"GND\" , ground" (at 171.45 81.28 0) (hide yes) (show_name no) (do_not_autoplace no) (effects (font (size 1.27 1.27))))
  (pin "1"))
 (symbol
  (lib_id "power:PWR_FLAG")
  (at 31.75 36.83 180)
  (unit 1)
  (body_style 1)
  (exclude_from_sim no)
  (in_bom yes)
  (on_board yes)
  (in_pos_files yes)
  (dnp no)
  (fields_autoplaced yes)
  (property "Reference" "#FLG02" (at 31.75 38.735 0) (hide yes) (show_name no) (do_not_autoplace no) (effects (font (size 1.27 1.27))))
  (property "Value" "PWR_FLAG" (at 31.75 41.91 0) (show_name no) (do_not_autoplace no) (effects (font (size 1.27 1.27))))
  (property "Footprint" "" (at 31.75 36.83 0) (hide yes) (show_name no) (do_not_autoplace no) (effects (font (size 1.27 1.27))))
  (property "Datasheet" "" (at 31.75 36.83 0) (hide yes) (show_name no) (do_not_autoplace no) (effects (font (size 1.27 1.27))))
  (property "Description" "Special symbol for telling ERC where power comes from" (at 31.75 36.83 0) (hide yes) (show_name no) (do_not_autoplace no) (effects (font (size 1.27 1.27))))
  (pin "1"))
 (symbol
  (lib_id "Connector:Screw_Terminal_01x02")
  (at 143.51 128.27 0)
  (unit 1)
  (body_style 1)
  (exclude_from_sim no)
  (in_bom yes)
  (on_board yes)
  (in_pos_files yes)
  (dnp no)
  (property "Reference" "J3" (at 143.002 124.46 0) (show_name no) (do_not_autoplace no) (effects (font (size 1.27 1.27))))
  (property "Value" "Screw_Terminal_01x02" (at 143.002 121.92 0) (show_name no) (do_not_autoplace no) (effects (font (size 1.27 1.27))))
  (property "Footprint" "TerminalBlock_Phoenix:TerminalBlock_Phoenix_MKDS-1-2-3.81_1x02_P3.81mm_Horizontal" (at 143.51 128.27 0) (hide yes) (show_name no) (do_not_autoplace no) (effects (font (size 1.27 1.27))))
  (property "Datasheet" "" (at 143.51 128.27 0) (hide yes) (show_name no) (do_not_autoplace no) (effects (font (size 1.27 1.27))))
  (property "Description" "Generic screw terminal, single row, 01x02, script generated (kicad-library-utils/schlib/autogen/connector/)" (at 143.51 128.27 0) (hide yes) (show_name no) (do_not_autoplace no) (effects (font (size 1.27 1.27))))
  (property "Parts" "KF128 3.81mm 2P" (at 143.51 128.27 0) (hide yes) (show_name no) (do_not_autoplace no) (effects (font (size 1.27 1.27))))
  (pin "1")
  (pin "2"))
 (symbol
  (lib_id "Device:R")
  (at 163.83 101.6 90)
  (unit 1)
  (body_style 1)
  (exclude_from_sim no)
  (in_bom yes)
  (on_board yes)
  (in_pos_files yes)
  (dnp no)
  (fields_autoplaced yes)
  (property "Reference" "R2" (at 163.83 95.25 90) (show_name no) (do_not_autoplace no) (effects (font (size 1.27 1.27))))
  (property "Value" "10k" (at 163.83 97.79 90) (show_name no) (do_not_autoplace no) (effects (font (size 1.27 1.27))))
  (property "Footprint" "Resistor_SMD:R_1206_3216Metric_Pad1.30x1.75mm_HandSolder" (at 163.83 103.378 90) (hide yes) (show_name no) (do_not_autoplace no) (effects (font (size 1.27 1.27))))
  (property "Datasheet" "" (at 163.83 101.6 0) (hide yes) (show_name no) (do_not_autoplace no) (effects (font (size 1.27 1.27))))
  (property "Description" "Resistor" (at 163.83 101.6 0) (hide yes) (show_name no) (do_not_autoplace no) (effects (font (size 1.27 1.27))))
  (property "Parts" "1206 SMD resistor 10k ohm" (at 163.83 101.6 90) (hide yes) (show_name no) (do_not_autoplace no) (effects (font (size 1.27 1.27))))
  (pin "1")
  (pin "2"))
 (sheet_instances
  (path ""
   (page "1")))
 (embedded_fonts no))
